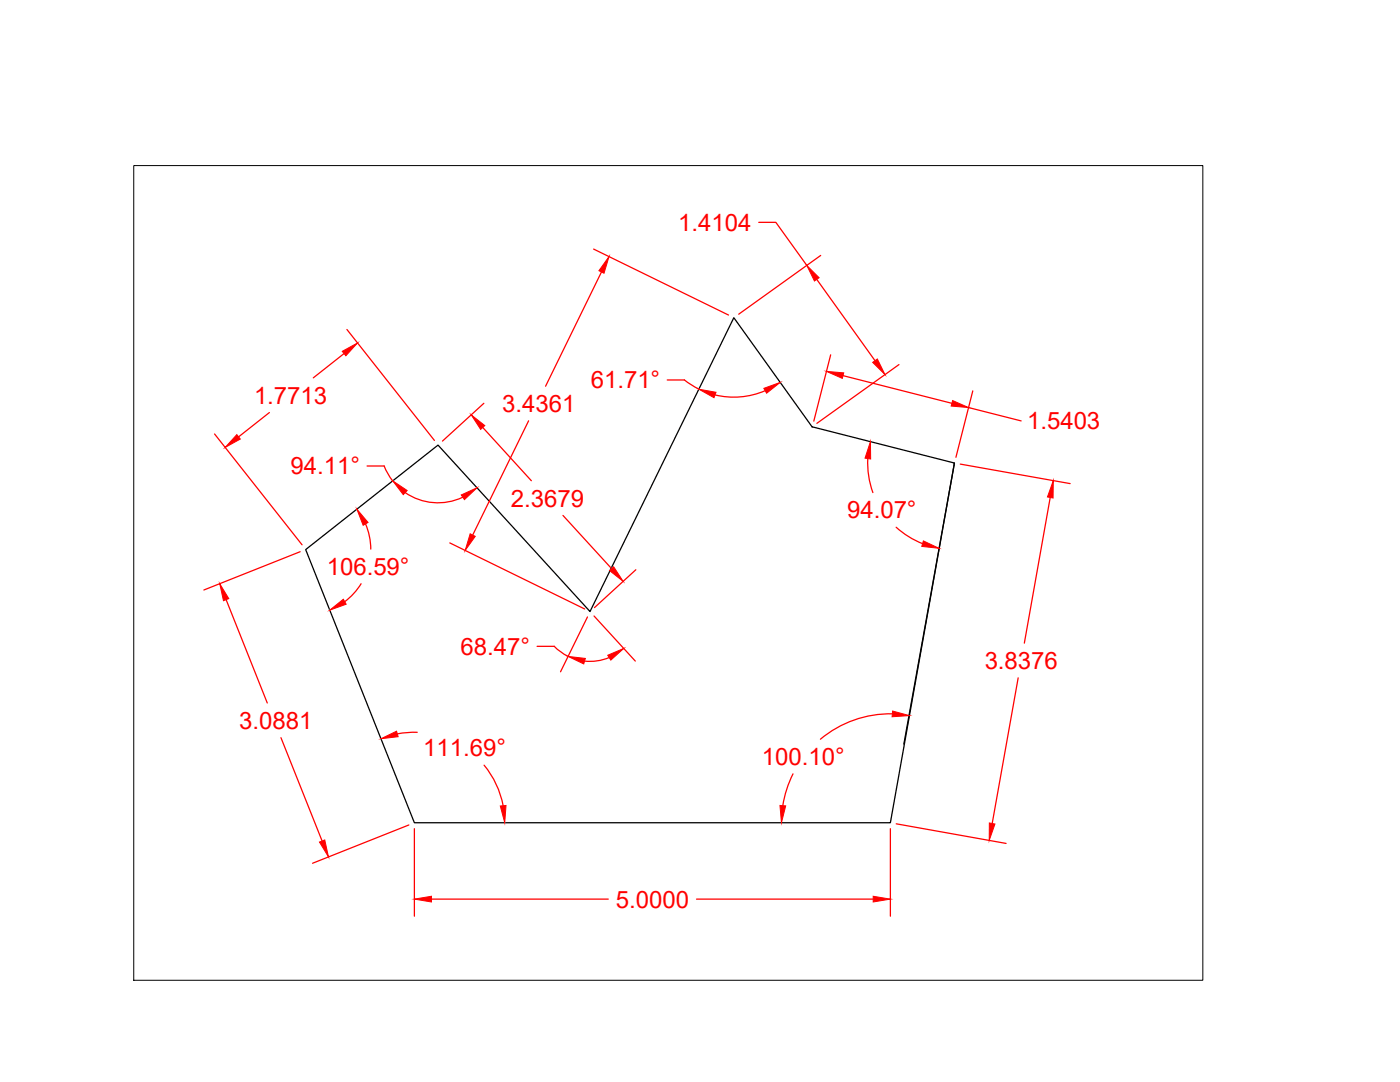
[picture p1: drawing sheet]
<svg xmlns="http://www.w3.org/2000/svg" width="279mm" height="216mm" viewBox="0 0 279 216" stroke-linecap="round" stroke-linejoin="round" font-family="sans-serif">
<!-- layer: 0 -->
<path d="M190.5 92.4l-12.8 71.8h-95l-21.7-54.5 26.4-20.9 30.4 33.2 28.7-58.6 15.6 21.8 28.4 7.2-10.1 56.1" fill="none" stroke="#000" stroke-width=".25"/>
<g fill="none" stroke="#f00" stroke-width=".25">
<path d="M118.5 49.7l26.9 13.2M120 54.3l-11.1 22.8M151.4 44.4h3.4l6.2 8.6M163 55.8l11.6 16.2M163.8 51l-16.4 11.7M68.7 70.5l-6.2 4.9M69.2 65.7l17.5 22.2M133.2 75.8h3.4M136.6 75.8l2.9 1.8M152.7 78a15.9 15.9 0 0 1-10 .8M165.8 70.8l-3.4 13.2M168.2 75l21.8 5.5"/>
<path d="M179.4 72.7l-16.4 11.8M194.1 78l-3.3 13.2M42.8 86.6l17.5 22.1M53.8 82.3l-6.2 4.9M73.3 93h3.4l.7 1.5 1 1.4M80.9 98.3a11.5 11.5 0 0 0 11.4 .9M96.4 85.3l9.6 10.6M96.6 80.5l-8.3 7.5M105.5 84l-11.2 22.8M173.2 91.5a17.3 17.3 0 0 0 1 6.8M191.6 92.6l22 3.9M193.3 81.3l10.5 2.7"/>
<path d="M209.6 99.3l-5.2 29M45.1 119.7l8.2 20.6M59.9 110.1l-19.2 7.6M72.1 116.5l-1.3 1.7-2 1.9M72.9 104.5l.7 2.1 .4 3M89.8 108.3l26.9 13.2M112.4 102.8l9.7 10.7M126.9 113.7l-8.3 7.5M178.8 105.2a17.3 17.3 0 0 0 5.3 3.3M107.2 129h3.4l1.3 1.1 1.5 .9M117.2 123.1l-5.3 10.9M118.6 122.9l8.2 9"/>
<path d="M121.6 131.2l-2.1 .6-1.4 .2-1.5-.1M203.2 135.3l-5.2 29M56.1 147.2l8.2 20.6M83.3 146.1l-2 .1-2 .2M96.6 152.7a18 18 0 0 1 3.8 8.1M158.3 154.4a21.7 21.7 0 0 0-2.1 6.3M178.1 142.4a21.7 21.7 0 0 0-14.4 5.1M81.6 164.6l-19.2 7.7M82.7 165.4v17.4M86.1 179.4h35.3M139 179.4h35.3M177.7 165.4v17.4"/>
<path d="M178.9 164.4l21.9 3.9"/>
</g>
<g fill="#f00" stroke="#f00" stroke-width=".2">
<path d="M65.8 121.8l2.7-2.2 .6 1z"/>
<path d="M71.2 101.6l2.2 2.6-.9 .6z"/>
<path d="M78.4 95.9l2.9 2-.8 .8z"/>
<path d="M92.1 98.8l3.1-1.5-2.5 2.4z"/>
<path d="M113.4 131l3.4 .4-.3 1.1z"/>
<path d="M121.3 130.7l3.2-1.3-2.6 2.3z"/>
<path d="M139.5 77.7l3.4 .6-.4 1.1z"/>
<path d="M152.4 77.5l3.3-1.2-2.7 2.2z"/>
<path d="M99.8 160.8l1.2-.1-.3 3.5z"/>
<path d="M76 147.4l3.1-1.5 .4 1.1z"/>
<path d="M173.7 88.1l.1 3.5-1.2-.2z"/>
<path d="M184.3 107.9l3.1 1.5-3.4-.4z"/>
<path d="M164.9 74.1l3.5 .3-.3 1.1z"/>
<path d="M190.1 79.9l3.2 1.4-3.5-.3z"/>
<path d="M93.8 106.5l1 .5-2 2.8z"/>
<path d="M121.5 51.2l-1 3.3-1-.5z"/>
<path d="M82.7 179.4l3.4-.6v1.2z"/>
<path d="M174.3 178.8l3.4 .6-3.4 .6z"/>
<path d="M197.4 164.2l1.2 .2-1.2 3.3z"/>
<path d="M210.2 95.9v3.5l-1.2-.2z"/>
<path d="M43.9 116.5l1.8 2.9-1.1 .5z"/>
<path d="M63.8 168l1-.4 .8 3.4z"/>
<path d="M47.3 86.7l.7 .9-3.1 1.7z"/>
<path d="M68.3 70.1l3.1-1.7-2.4 2.6z"/>
<path d="M94 82.8l2.8 2.1-.9 .8z"/>
<path d="M121.6 113.9l.9-.8 1.9 2.9z"/>
<path d="M178.1 141.9l3.4 .9-3.5 .2z"/>
<path d="M155.7 160.7l1.1 .1-.8 3.4z"/>
<path d="M174.2 72.3l.9-.7 1.5 3.1z"/>
<path d="M161 53l2.5 2.4-1 .7z"/>
</g>
<path d="M26.7 33h213.4v162.6h-213.4z" fill="none" stroke="#000" stroke-width=".2"/>
<g font-size="4.8" fill="#f00">
<text x="135.3" y="46">1.4104</text>
<text x="117.9" y="77.5">61.71°</text>
<text x="50.7" y="80.5">1.7713</text>
<text x="100.2" y="82.2">3.4361</text>
<text x="205" y="85.7">1.5403</text>
<text x="58" y="94.7">94.11°</text>
<text x="101.9" y="101.1">2.3679</text>
<text x="169.1" y="103.4">94.07°</text>
<text x="65.2" y="114.7">106.59°</text>
<text x="91.9" y="130.7">68.47°</text>
<text x="196.5" y="133.5">3.8376</text>
<text x="47.7" y="145.4">3.0881</text>
<text x="84.5" y="150.9">111.69°</text>
<text x="152.1" y="152.7">100.10°</text>
<text x="122.9" y="181.1">5.0000</text>
</g>
</svg>
